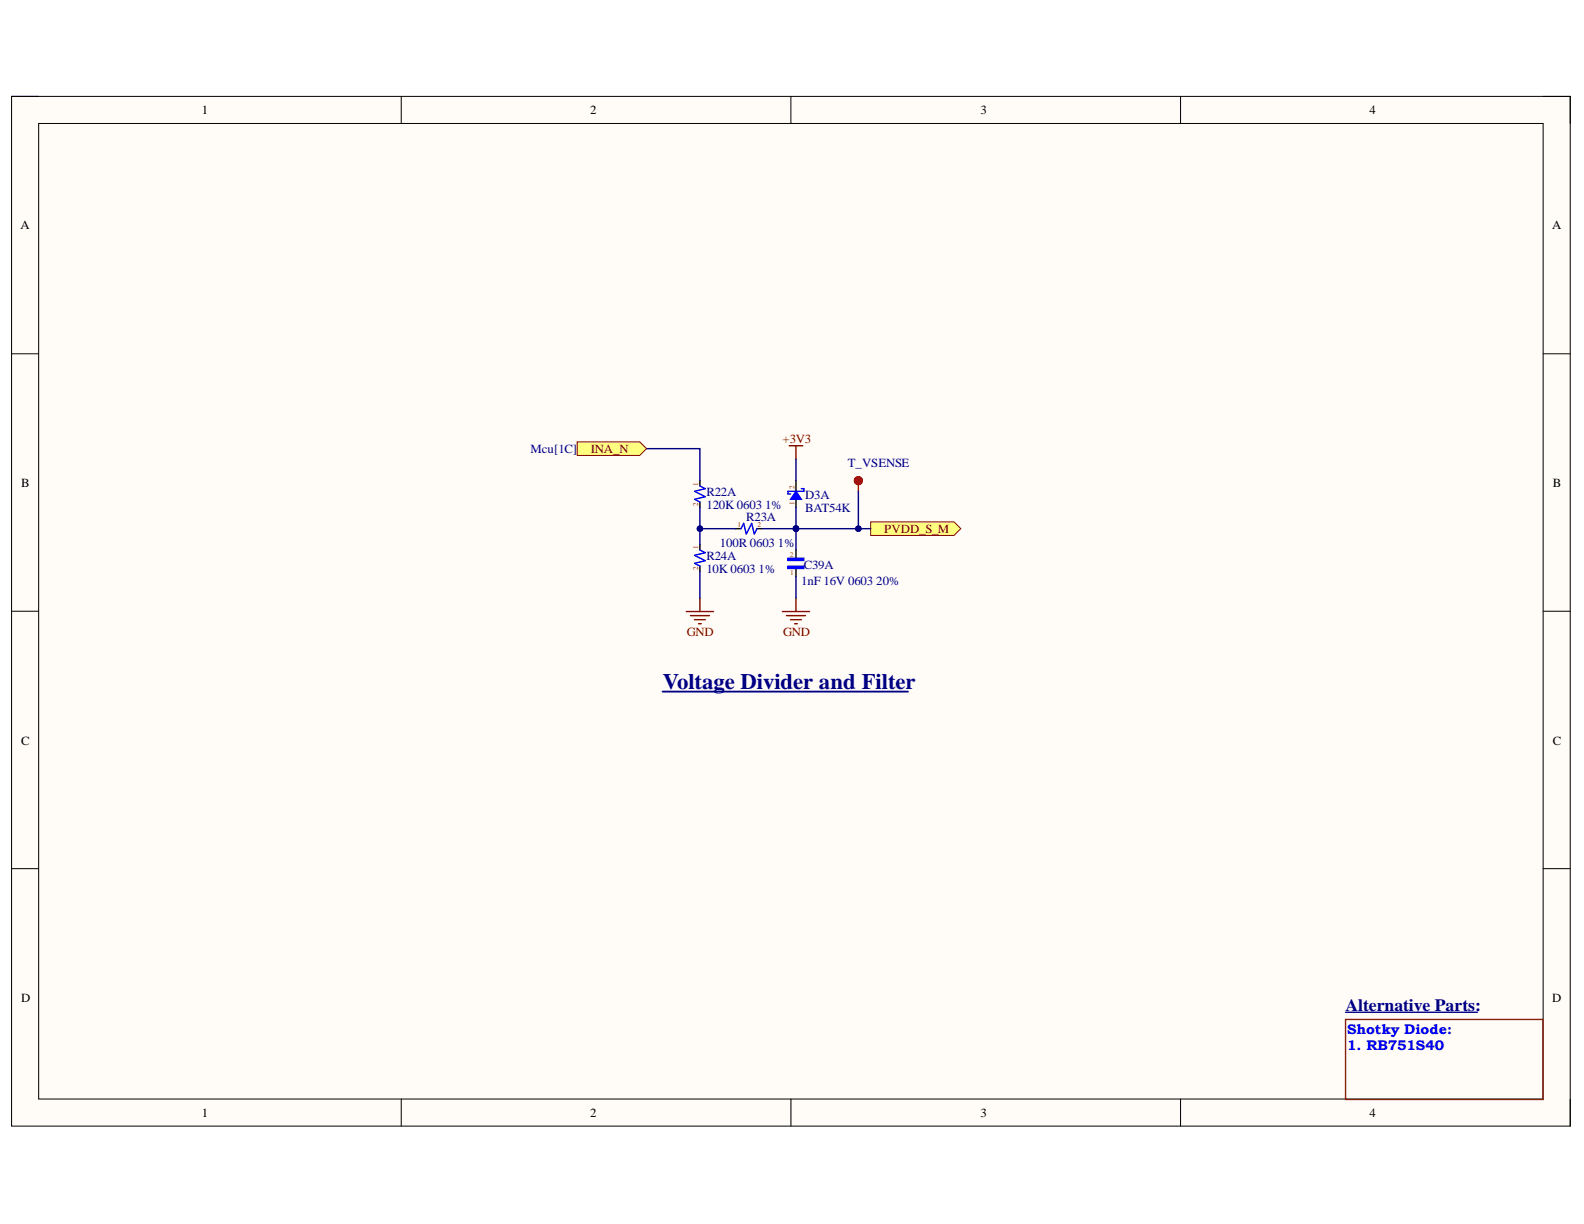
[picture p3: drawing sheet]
<svg xmlns="http://www.w3.org/2000/svg" width="279mm" height="216mm" viewBox="0 0 279 216" stroke-linecap="round" stroke-linejoin="round" font-family="sans-serif">
<path d="M2 17h275v181.6h-275z" fill-rule="evenodd" fill="#fffcf8"/>
<path d="M2 17h275v181.6h-275z" fill="none" stroke="#000" stroke-width=".18"/>
<path d="M6.8 21.8h265.4v172.1h-265.4z" fill-rule="evenodd" fill="#fffcf8"/>
<g fill="none" stroke="#000" stroke-width=".18">
<path d="M2 17h4.8M70.8 17v4.8M139.5 17v4.8M208.2 17v4.8M272.2 17h4.8v4.8M6.8 21.8h265.4v172.1h-265.4zM2 62.4h4.8M272.2 62.4h4.8M2 107.8h4.8M272.2 107.8h4.8M2 153.2h4.8M272.2 153.2h4.8"/>
<path d="M70.8 193.9v4.7M139.5 193.9v4.7M208.2 193.9v4.7M277 193.9v4.7"/>
</g>
<path d="M123.5 84.8v.9M123.5 88.5v1M123.5 96.1v.9M123.5 99.8v1M140.4 88.1v1.4" fill="none" stroke="#000" stroke-width=".25"/>
<path d="M123.5 85.7l.9 .5-1.9 .5 1.9 .9-1.9 .5 1 .4M123.5 97l.9 .5-1.9 .5 1.9 .9-1.9 .5 1 .4" fill="none" stroke="#00f" stroke-width=".25"/>
<path d="M121.1 107.9h4.7M121.8 108.6h3.3M122.5 109.3h1.9M123.2 110h.5M123.5 105.5v2.4" fill="none" stroke="#800000" stroke-width=".25"/>
<path d="M140.4 86.7l.9 1.4h-1.8z" fill-rule="evenodd" fill="#00f"/>
<path d="M140.4 86.7l.9 1.4h-1.8zM141.3 86.2h.5v.5h-2.8v.4h.5" fill="none" stroke="#00f" stroke-width=".25"/>
<path d="M140.4 84.8v1.9M140.4 97v1.4M140.4 100.3v1.4" fill="none" stroke="#000" stroke-width=".25"/>
<path d="M139 99.8h2.8v.5h-2.8z" fill-rule="evenodd" fill="#00f"/>
<path d="M139 99.8h2.8v.5h-2.8z" fill="none" stroke="#00f" stroke-width=".18"/>
<path d="M139 98.4h2.8v.5h-2.8z" fill-rule="evenodd" fill="#00f"/>
<path d="M139 98.4h2.8v.5h-2.8z" fill="none" stroke="#00f" stroke-width=".18"/>
<path d="M139.2 78.6h2.4M140.4 78.6v2.4M138 107.9h4.8M138.7 108.6h3.4M139.4 109.3h2M140.2 110h.4M140.4 105.5v2.4" fill="none" stroke="#800000" stroke-width=".25"/>
<path d="M153.6 92.1h14.7l1.2 1.2-1.2 1.1h-14.7z" fill-rule="evenodd" fill="#ffff80"/>
<path d="M153.6 92.1h14.7l1.2 1.2-1.2 1.1h-14.7z" fill="none" stroke="#800000" stroke-width=".18"/>
<path d="M151.4 84.8v1.9" fill="none" stroke="#f00" stroke-width=".25"/>
<circle cx="151.4" cy="84.8" r=".47" fill="none" stroke="#f00" stroke-width=".67"/>
<path d="M129.8 93.3h.9M133.5 93.3h1" fill="none" stroke="#000" stroke-width=".25"/>
<path d="M130.7 93.3l.5-1 .4 1.9 1-1.9 .5 1.9 .4-.9" fill="none" stroke="#00f" stroke-width=".25"/>
<path d="M114 79.1h9.5v5.7M123.5 89.5v6.6M140.4 81v3.8M123.5 100.8v4.7M140.4 101.7v3.8" fill="none" stroke="#000080" stroke-width=".25"/>
<circle cx="123.5" cy="93.3" r=".48" fill="#000080"/>
<circle cx="123.5" cy="93.3" r=".48" fill="none" stroke="#000080" stroke-width=".18"/>
<path d="M123.5 93.3h6.3" fill="none" stroke="#000080" stroke-width=".25"/>
<circle cx="123.5" cy="93.3" r=".48" fill="#000080"/>
<circle cx="123.5" cy="93.3" r=".48" fill="none" stroke="#000080" stroke-width=".18"/>
<path d="M140.4 93.3v3.7" fill="none" stroke="#000080" stroke-width=".25"/>
<circle cx="140.4" cy="93.3" r=".48" fill="#000080"/>
<circle cx="140.4" cy="93.3" r=".48" fill="none" stroke="#000080" stroke-width=".18"/>
<path d="M140.4 89.5v3.8" fill="none" stroke="#000080" stroke-width=".25"/>
<circle cx="140.4" cy="93.3" r=".48" fill="#000080"/>
<circle cx="140.4" cy="93.3" r=".48" fill="none" stroke="#000080" stroke-width=".18"/>
<path d="M134.5 93.3h5.9" fill="none" stroke="#000080" stroke-width=".25"/>
<circle cx="140.4" cy="93.3" r=".48" fill="#000080"/>
<circle cx="140.4" cy="93.3" r=".48" fill="none" stroke="#000080" stroke-width=".18"/>
<circle cx="140.4" cy="93.3" r=".48" fill="#000080"/>
<circle cx="140.4" cy="93.3" r=".48" fill="none" stroke="#000080" stroke-width=".18"/>
<path d="M140.4 93.3h13.2" fill="none" stroke="#000080" stroke-width=".25"/>
<circle cx="140.4" cy="93.3" r=".48" fill="#000080"/>
<circle cx="140.4" cy="93.3" r=".48" fill="none" stroke="#000080" stroke-width=".18"/>
<circle cx="151.4" cy="93.3" r=".48" fill="#000080"/>
<circle cx="151.4" cy="93.3" r=".48" fill="none" stroke="#000080" stroke-width=".18"/>
<path d="M151.4 86.7v6.6" fill="none" stroke="#000080" stroke-width=".25"/>
<circle cx="151.4" cy="93.3" r=".48" fill="#000080"/>
<circle cx="151.4" cy="93.3" r=".48" fill="none" stroke="#000080" stroke-width=".18"/>
<path d="M101.8 77.9h11.1l1.1 1.2-1.1 1.2h-11.1z" fill-rule="evenodd" fill="#ffff80"/>
<path d="M101.8 77.9h11.1l1.1 1.2-1.1 1.2h-11.1z" fill="none" stroke="#800000" stroke-width=".18"/>
<path d="M116.9 122h43.3" fill="none" stroke="#000080" stroke-width=".33"/>
<path d="M237.3 179.8h34.9v14.1h-34.9z" fill="none" stroke="#85200c" stroke-width=".25"/>
<path d="M237.3 178.6h23.3" fill="none" stroke="#000080" stroke-width=".25"/>
<text font-size="3.9" fill="#000080" x="116.9" y="121.6">Voltage Divider and Filter</text>
<text font-size="3" fill="#000080" x="237.3" y="178.3">Alternative Parts:</text>
<g font-size="2.5" fill="#00f">
<text x="237.6" y="182.4">Shotky Diode:</text>
<text x="237.6" y="185.3">1. RB751S40</text>
</g>
<g font-size="2.2">
<text x="35.6" y="20.1">1</text>
<text x="104.1" y="20.1">2</text>
<text x="173" y="20.1">3</text>
<text x="241.6" y="20.1">4</text>
<text x="3.6" y="40.4">A</text>
<text x="273.8" y="40.4">A</text>
<text x="3.7" y="85.8">B</text>
<text x="273.9" y="85.8">B</text>
<text x="3.7" y="131.3">C</text>
<text x="273.9" y="131.3">C</text>
<text x="3.7" y="176.7">D</text>
<text x="273.8" y="176.7">D</text>
<text x="35.6" y="197">1</text>
<text x="104.1" y="197">2</text>
<text x="173" y="197">3</text>
<text x="241.6" y="197">4</text>
</g>
<g font-size="2.2" fill="#000080">
<text x="93.6" y="79.9">Mcu[1C]</text>
<text x="149.5" y="82.5">T_VSENSE</text>
<text x="124.6" y="87.4">R22A</text>
<text x="124.6" y="89.8">120K 0603 1%</text>
<text x="142" y="87.9">D3A</text>
<text x="131.6" y="91.8">R23A</text>
<text x="142" y="90.3">BAT54K</text>
<text x="124.6" y="98.8">R24A</text>
<text x="124.6" y="101.1">10K 0603 1%</text>
<text x="127" y="96.6">100R 0603 1%</text>
<text x="141.8" y="100.4">C39A</text>
<text x="141.3" y="103.2">1nF 16V 0603 20%</text>
</g>
<g font-size="2.2" fill="#800000">
<text x="104.2" y="79.9">INA_N</text>
<text x="138" y="78.2">+3V3</text>
<text x="156" y="94">PVDD_S_M</text>
<text x="121.1" y="112.2">GND</text>
<text x="138.1" y="112.2">GND</text>
</g>
<g font-size="1.3" fill="#f00">
<text x="123.2" y="89.2" transform="rotate(-90 123.2 89.2)">2</text>
<text x="123.2" y="85.7" transform="rotate(-90 123.2 85.7)">1</text>
<text x="140.2" y="89" transform="rotate(-90 140.2 89)">1</text>
<text x="140.2" y="86.2" transform="rotate(-90 140.2 86.2)">2</text>
<text x="130.1" y="93">1</text>
<text x="133.6" y="93">2</text>
<text x="123.2" y="100.5" transform="rotate(-90 123.2 100.5)">2</text>
<text x="123.2" y="96.9" transform="rotate(-90 123.2 96.9)">1</text>
<text x="139.3" y="98.2">2</text>
<text x="139.4" y="101.5">1</text>
</g>
</svg>
